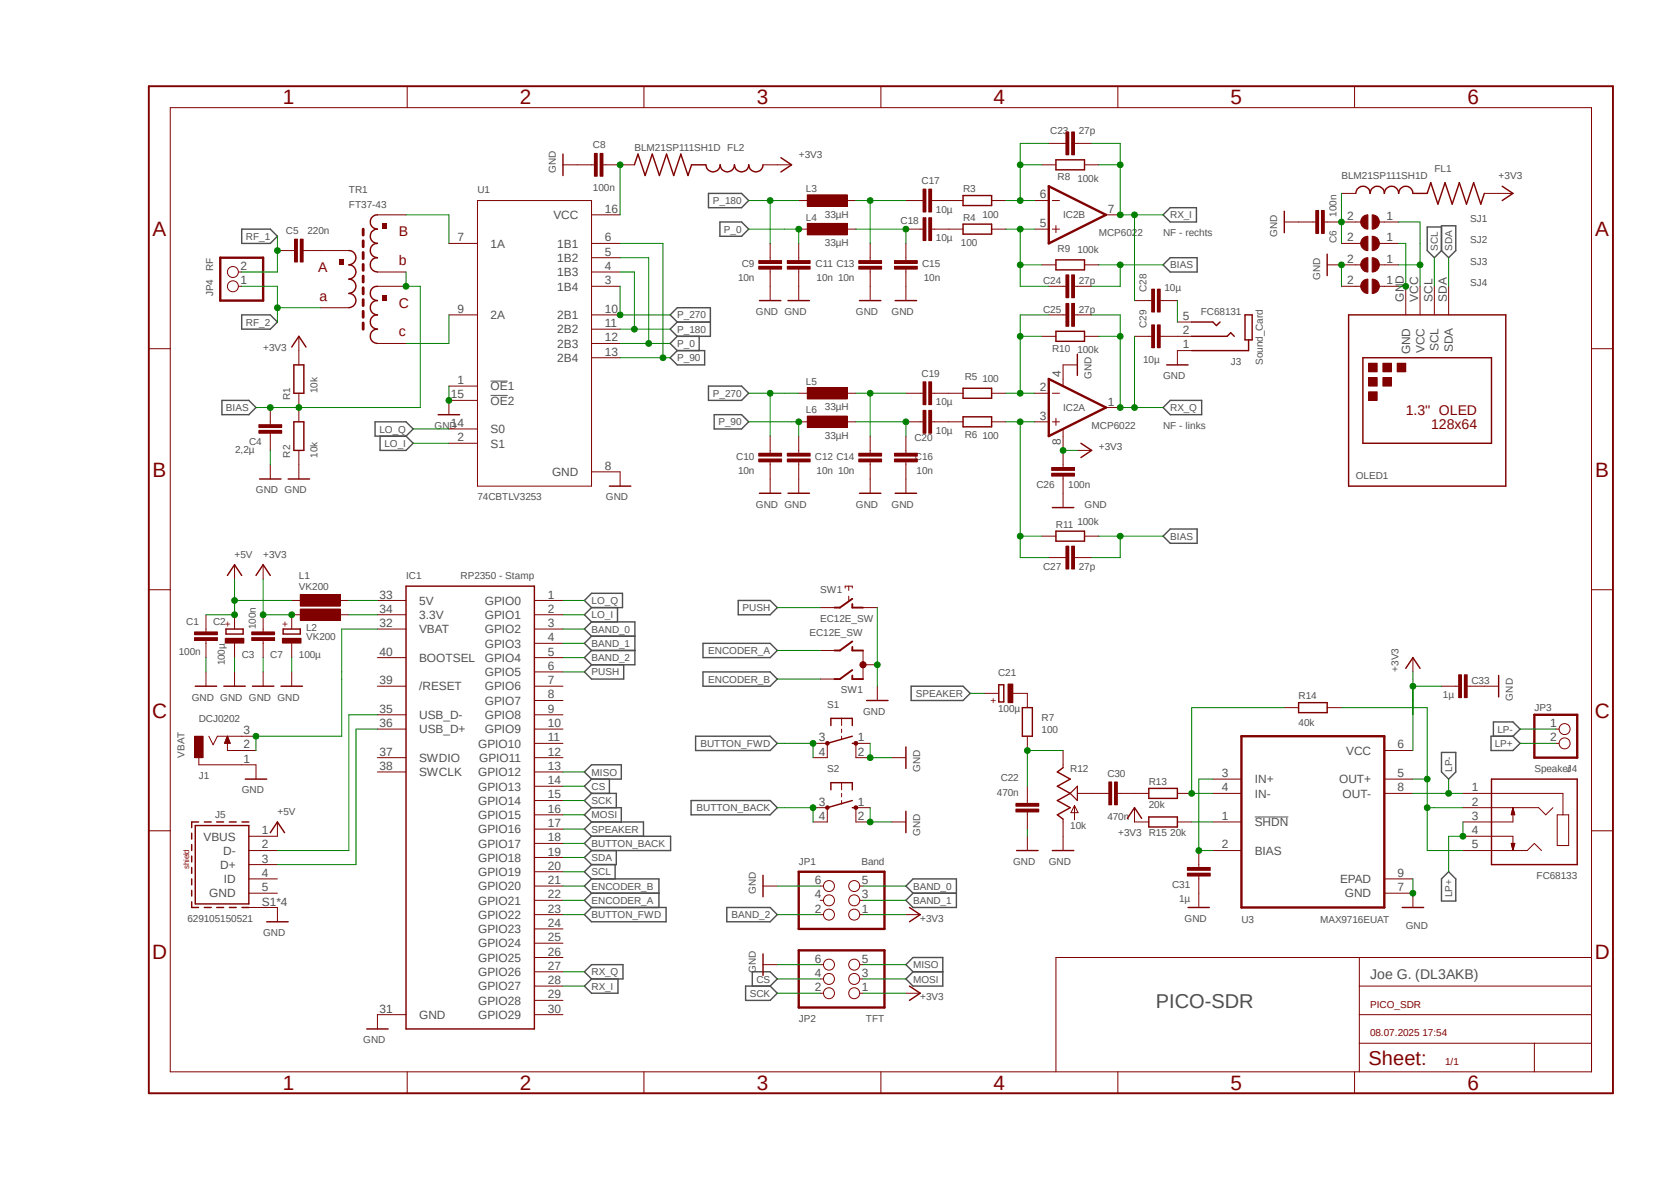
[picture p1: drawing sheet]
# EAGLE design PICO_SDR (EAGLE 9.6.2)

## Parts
C1  100n  C-EUC1206  [C1206]
C2  100µ  CPOL-EUSMCD  [SMC_D]
C3  100n  C-EUC1206  [C1206]
C4  2,2µ  C-EUC0805  [C0805]
C5  220n  C-EUC1206  [C1206]
C6  100n  C-EUC0805  [C0805]
C7  100µ  CPOL-EUSMCD  [SMC_D]
C8  100n  C-EUC0805  [C0805]
C9  10n  C-EUC0805  [C0805]
C10  10n  C-EUC0805  [C0805]
C11  10n  C-EUC0805  [C0805]
C12  10n  C-EUC0805  [C0805]
C13  10n  C-EUC0805  [C0805]
C14  10n  C-EUC0805  [C0805]
C15  10n  C-EUC0805  [C0805]
C16  10n  C-EUC0805  [C0805]
C17  10µ  C-EUC1206  [C1206]
C18  10µ  C-EUC1206  [C1206]
C19  10µ  C-EUC1206  [C1206]
C20  10µ  C-EUC1206  [C1206]
C21  100µ  CPOL-EUSMCD  [SMC_D]
C22  470n  C-EUC1206  [C1206]
C23  27p  C-EUC1206  [C1206]
C24  27p  C-EUC1206  [C1206]
C25  27p  C-EUC1206  [C1206]
C26  100n  C-EUC0805  [C0805]
C27  27p  C-EUC1206  [C1206]
C28  10µ  C-EUC1206  [C1206]
C29  10µ  C-EUC1206  [C1206]
C30  470n  C-EUC0805  [C0805]
C31  1µ  C-EUC0805  [C0805]
C33  1µ  C-EUC1206  [C1206]
FL1  BLM21SP111SH1D  [BEADC2012X105N]
FL2  BLM21SP111SH1D  [BEADC2012X105N]
IC1  RP2350 - Stamp  RP2040_STAMPSMD  [RP2XXX_STAMP_SMD]
IC2  MCP6022  OPA2237U  [SO08]
J1  DCJ0202  [DCJ0202]
J3  FC68131  [CLIFF_FC68131]
J4  FC68133  [CLIFF_FC68133]
J5  629105150521  [629105150521]
JP1  Band  PINHD-2X3  [2X03]
JP2  TFT  PINHD-2X3  [2X03]
JP3  Speaker  PINHD-1X2  [1X02]
JP4  RF  PINHD-1X2  [1X02]
L1  VK200  L-EU0207/5V  [0207/5V]
L2  VK200  L-EU0207/5V  [0207/5V]
L3  33µH  L-EUL1812  [L1812]
L4  33µH  L-EUL1812  [L1812]
L5  33µH  L-EUL1812  [L1812]
L6  33µH  L-EUL1812  [L1812]
OLED1  OLED  [1.3]
R1  10k  R-EU_R0805  [R0805]
R2  10k  R-EU_R0805  [R0805]
R3  100  R-EU_R0805  [R0805]
R4  100  R-EU_R0805  [R0805]
R5  100  R-EU_R0805  [R0805]
R6  100  R-EU_R0805  [R0805]
R7  100  R-EU_R0805  [R0805]
R8  100k  R-EU_R0805  [R0805]
R9  100k  R-EU_R0805  [R0805]
R10  100k  R-EU_R0805  [R0805]
R11  100k  R-EU_R0805  [R0805]
R12  10k  RK09K1130A6S  [RK09K1130A6S]
R13  20k  R-EU_R0805  [R0805]
R14  40k  R-EU_R0805  [R0805]
R15  20k  R-EU_R0805  [R0805]
S1  10-XX  [B3F-10XX]
S2  10-XX  [B3F-10XX]
SJ1  SJ  [SJ]
SJ2  SJ  [SJ]
SJ3  SJ  [SJ]
SJ4  SJ  [SJ]
SW1  EC12E_SW  [ALPS_EC12E_SW]
TR1  FT37-43  [FT37-43]
U1  74CBTLV3253  FST3253MX  [SOIC127P599X175-16N]
U3  MAX9716EUAT  [SOP65P490X110-9N]

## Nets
+3V3: C3.2 C7.+ C26.2 C33.2 FL1.2 FL2.1 IC2.8(A:V+) JP1.1 JP2.1 L2.2 R1.2 R15.2 U3.6(VCC)
+5V: C1.2 C2.+ J5.1(VBUS) L1.2
BAND_0: IC1.3(GPIO2) JP1.5
BAND_1: IC1.4(GPIO3) JP1.3
BAND_2: IC1.5(GPIO4) JP1.2
BIAS: C4.2 C24.2 C27.2 R1.1 R2.2 R9.1 R11.1 TR1.P$3 TR1.P$5
BUTTON_BACK: IC1.18(GPIO17) S2.3(P) S2.4(P1)
BUTTON_FWD: IC1.23(GPIO22) S1.3(P) S1.4(P1)
CS: IC1.14(GPIO13) JP2.4
D+: IC1.36(USB_D+) J5.3(D+)
D-: IC1.35(USB_D-) J5.2(D-)
ENCODER_A: IC1.22(GPIO21) SW1.B
ENCODER_B: IC1.21(GPIO20) SW1.A
GND: C1.1 C2.- C3.1 C4.1 C6.2 C7.- C8.2 C9.1 C10.1 C11.1 C12.1 C13.1 C14.1 C15.1 C16.1 C22.1 C26.1 C31.1 C33.1 IC1.31(GND) IC2.4(A:V-) J1.1 J3.1(SLEEVE) J5.S1(SHIELD) J5.S2(SHIELD) J5.S3(SHIELD) J5.S4(SHIELD) JP1.6 JP2.6 R2.1 R12.E S1.1(S) S1.2(S1) S2.1(S) S2.2(S1) SJ3.2 SJ4.2 SW1.C SW1.D U1.1(!OE!1) U1.8(GND) U1.15(!OE!2) U3.7(GND) U3.9(EPAD)
LO_I: IC1.2(GPIO1) U1.2(S1)
LO_Q: IC1.1(GPIO0) U1.14(S0)
LP+: J4.3 J4.4 JP3.2
LP-: J4.1 JP3.1 U3.8(OUT-)
MISO: IC1.13(GPIO12) JP2.5
MOSI: IC1.16(GPIO15) JP2.3
N$1: IC1.34(3.3V) L2.1
N$2: C21.- R7.2
N$3: C16.2 C20.1 L6.2
N$4: IC1.33(5V) L1.1
N$5: TR1.P$6 U1.9(2A)
N$6: C19.2 R5.2
N$7: TR1.P$2 U1.7(1A)
N$8: R13.1 R14.2 U3.4(IN-)
N$9: C30.2 R12.S
N$10: C27.1 IC2.3(A:+IN) R6.1 R11.2
N$11: C25.1 IC2.2(A:-IN) R5.1 R10.2
N$12: C18.2 R4.2
N$13: C23.1 IC2.6(B:-IN) R3.1 R8.2
N$14: C31.2 U3.2(BIAS) U3.3(IN+)
N$15: C17.2 R3.2
N$16: C24.1 IC2.5(B:+IN) R4.1 R9.2
N$17: C30.1 R13.2
N$18: C5.2 TR1.P$1
N$19: C20.2 R6.2
N$20: C15.2 C18.1 L4.2
N$21: C28.2 J3.5(TIP)
N$22: C29.2 J3.2(RING)
N$23: OLED1.GND SJ2.1 SJ4.1
N$24: OLED1.VCC SJ1.1 SJ3.1
N$25: R15.1 U3.1(!SHDN)
N$26: C13.2 C17.1 L3.2
N$27: C14.2 C19.1 L5.2
N$28: C6.1 FL1.1 SJ1.2 SJ2.2
N$29: C8.1 FL2.2 U1.16(VCC)
NF: C22.2 R7.1 R12.A
OUT_R: J4.2 J4.5 R14.1 U3.5(OUT+)
P_0: C11.2 L4.1 U1.5(1B2) U1.12(2B3)
P_90: C12.2 L6.1 U1.6(1B1) U1.13(2B4)
P_180: C9.2 L3.1 U1.4(1B3) U1.11(2B2)
P_270: C10.2 L5.1 U1.3(1B4) U1.10(2B1)
PUSH: IC1.6(GPIO5) SW1.E
RF_1: C5.1 JP4.2
RF_2: JP4.1 TR1.P$4
RX_I: C23.2 C28.1 IC1.28(GPIO27) IC2.7(B:OUT) R8.1
RX_Q: C25.2 C29.1 IC1.27(GPIO26) IC2.1(A:OUT) R10.1
SCK: IC1.15(GPIO14) JP2.2
SCL: IC1.20(GPIO19) OLED1.SCL
SDA: IC1.19(GPIO18) OLED1.SDA
SPEAKER: C21.+ IC1.17(GPIO16)
VBAT: IC1.32(VBAT) J1.2 J1.3
Unconnected: IC1.7(GPIO6) IC1.8(GPIO7) IC1.9(GPIO8) IC1.10(GPIO9) IC1.11(GPIO10) IC1.12(GPIO11) IC1.24(GPIO23) IC1.25(GPIO24) IC1.26(GPIO25) IC1.29(GPIO28) IC1.30(GPIO29) IC1.37(SWDIO) IC1.38(SWCLK) IC1.39(/RESET) IC1.40(BOOTSEL) J5.4(ID) J5.5(GND) JP1.4 SW1.GND1(G) SW1.GND2(G)

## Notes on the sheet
- NF - rechts
- Sound_Card
- NF - links
- Joe G. (DL3AKB)
- PICO-SDR

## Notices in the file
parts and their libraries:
Eagle_WR-USB: Copyright: Würth Elektronik
